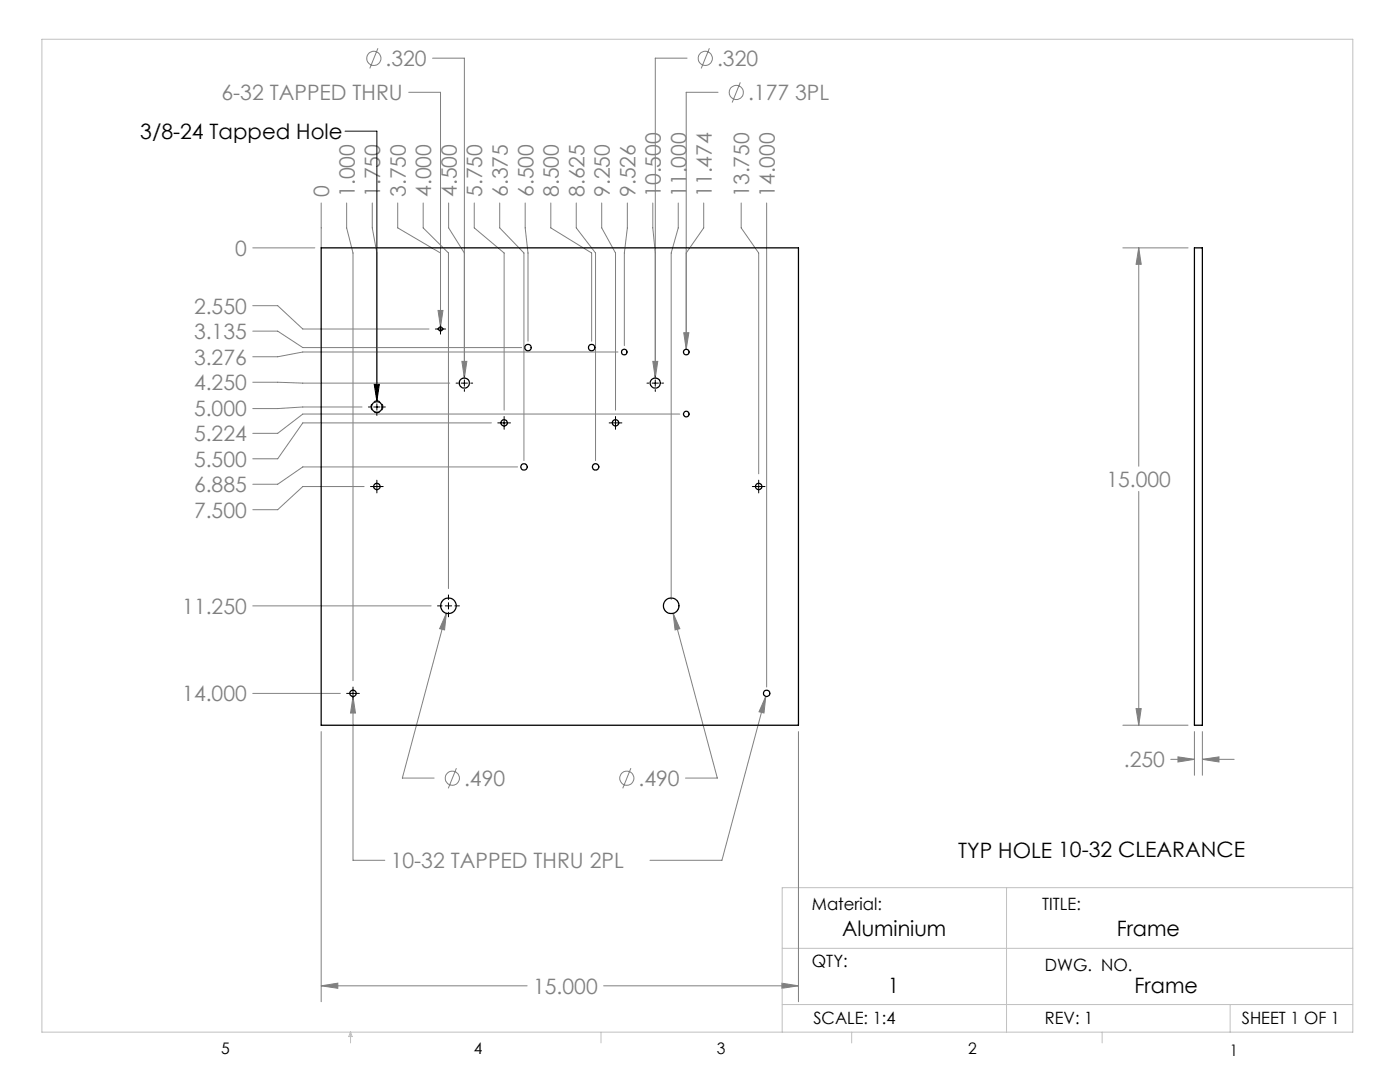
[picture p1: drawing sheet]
<svg xmlns="http://www.w3.org/2000/svg" width="279mm" height="216mm" viewBox="0 0 279 216" stroke-linecap="round" stroke-linejoin="round" font-family="sans-serif">
<g fill="none" stroke="#808080" stroke-width=".2">
<path d="M75.4 9.6l-1.6 4.1M81.6 18.4h6.3v46.8M86.3 11.6h6.4v63.8M137.1 11.6h-6.3v63.8M141.6 9.6l-1.7 4.1M143.3 18.4h-6.4v51.3M147.7 16.4l-1.6 4.1M50.4 49.5h12.4M64.1 40.5v9M69.2 40.5v5l1.2 5v85.3M74.3 40.5v5l.9 5v27.7M79.4 40.5v5l8.5 5"/>
<path d="M84.5 40.5v5l5 5v66.9M89.5 40.5v5l3.2 5M94.7 40.5v5l5.9 5v31.3M99.7 40.5v5l4.9 5v41.4M104.8 40.5v5l.6 5v17.6M109.9 40.5v5l8.2 5v17.6M115 40.5v5l3.9 5v41.4M120.1 40.5v5l2.7 5v31.3M125.2 40.5v5l-.6 5v18.5M130.3 40.5v5l.5 5M135.4 40.5v5l-1.5 5v69.1M140.4 40.5v5l-3.5 5"/>
<path d="M147.9 40.5v5l3.5 5v44M153 40.5v96.6M224.1 49.5h13M227.3 49.5l.5 3.2h-1.1zM227.3 49.5v43.5M50.4 61h5l5 4.7h25.2M50.4 66.1h5l5 3.3h43.7M50.4 76.3l10 .1h29.3M87.4 61.9h1l-.5 3.3zM92.2 72.1h1l-.5 3.3zM123.3 70.2h-62.9l-5 1h-5M130.3 72.1h1l-.5 3.3z"/>
<path d="M136.5 66.4h1l-.6 3.3zM72.2 81.2h-11.8l-5 .3h-5M72.7 97.1h-12.3l-5 4.6h-5M98.1 84.4h-37.7l-5 7.1h-5M103.3 93.2h-42.9l-5 3.4h-5M135.7 82.6h-75.3l-5 3.9h-5M227.3 98.1v46.6M50.4 120.9h35.6M50.4 138.4h17.5M70.4 139l.5 3.3h-.9zM70.4 139v32.7h6.4M89.1 122.4l-.4 3.3-1-.3z"/>
<path d="M89.1 122.4l-8.8 32.9h6.3M134.3 122.4l1.4 3-1 .3zM134.3 122.4l8.9 32.9h-6.4M152.8 139l-.3 3.3-1-.3zM152.8 139l-8.7 32.7h-14.4M64.1 146v53.9M91.1 153.3l-1.6 4M125.9 153.3l-1.6 4M159.3 146v53.9M224.1 144.7h13M226.7 141.4h1.1l-.5 3.3zM233.6 151.5h4.8"/>
<path d="M235.1 151l3.3 .5-3.3 .5zM238.4 146v8.7M240 151.5l3.3-.5v1zM240 146v8.7M240 151.5h6.3M64.1 196.7l3.3-.5v1zM64.1 196.7h41.1M120.5 196.7h38.8M156 196.2l3.3 .5-3.3 .5z"/>
<circle cx="74.6" cy="11.6" r="1.41"/>
<circle cx="140.8" cy="11.6" r="1.41"/>
<circle cx="146.9" cy="18.5" r="1.4"/>
<circle cx="90.3" cy="155.3" r="1.42"/>
<circle cx="125.1" cy="155.3" r="1.42"/>
</g>
<path d="M75.2 82.4a1.19 1.19 0 0 1-1-1.8 1.19 1.19 0 0 1 2-.1 1.19 1.19 0 0 1-.8 1.9h-.2" fill="none" stroke="#000" stroke-width=".2" stroke-dasharray="1.3 .6" stroke-dashoffset=".7" stroke-linecap="butt"/>
<g fill="none" stroke="#000" stroke-width=".2">
<path d="M68.9 26.2h6.3v53.8M74.7 76.7h1l-.5 3.3zM86.9 65.7h2M87.9 64.6v2.1M91 76.4h.4M92 76.4h1.3M92.7 74.8v.4M92.7 75.8v1.3M92.7 77.7v.4M93.9 76.4h.4M129.1 76.4h.4M130.1 76.4h1.3"/>
<path d="M130.8 74.8v.4M130.8 75.8v1.3M130.8 77.7v.4M132 76.4h.4M73.5 81.2h.4M73.9 97.1h2.6M74.6 81.2h1.2M75.2 80.6v1.2M75.2 82.5v.4M75.2 95.8v2.6M76.5 81.2h.4M99.3 84.4h2.6"/>
<path d="M100.6 83.1v2.6M121.6 84.4h2.5M122.8 83.1v2.6M150.1 97.1h2.6M151.4 95.8v2.6M89.5 118.7v.9M69.2 138.4h2.5M70.4 137.1v2.5M87.3 120.9h.9M88.9 120.9h1.2M89.5 120.3v1.2M89.5 122.2v.9"/>
<path d="M90.8 120.9h.9"/>
</g>
<path d="M8.4 7.8h261.6v198.2h-261.6zM200.9 177.1v28.9M270 177.1h-113.9v28.9M156.1 189.2h113.9M70 206v2.1M70 206l.3 .8h-.7zM119.9 206v2.1M156.1 200.4h113.9M170 206v2.1M220 206v2.1M245.5 200.4v5.6" fill="none" stroke="#c0c0c0" stroke-width=".2"/>
<path d="M130.3 72.1l.5 3.3 .5-3.3zM89.1 122.4l-1.4 3 1 .3zM70.4 139l-.4 3.3h.9zM92.2 72.1l.5 3.3 .5-3.3zM87.4 61.9l.5 3.3 .5-3.3zM156 196.2l3.3 .5-3.3 .5zM64.1 196.7l3.3-.5v1zM136.5 66.4l.4 3.3 .6-3.3zM134.3 122.4l.4 3.3 1-.3zM152.8 139l-1.3 3 1 .3zM235.1 151l3.3 .5-3.3 .5zM240 151.5l3.3-.5v1zM226.7 141.4h1.1l-.5 3.3zM227.3 49.5l.5 3.2h-1.1z" fill="#808080"/>
<path d="M74.7 76.7h1l-.5 3.3z" fill="#000"/>
<g fill="none" stroke="#000" stroke-width=".25">
<path d="M64.1 49.5h95.2v95.2h-95.2zM238.4 49.5h1.6v95.2h-1.6z"/>
<circle cx="87.9" cy="65.6" r=".4"/>
<circle cx="92.7" cy="76.4" r="1.01"/>
<circle cx="105.4" cy="69.4" r=".64"/>
<circle cx="118.1" cy="69.4" r=".64"/>
<circle cx="124.6" cy="70.3" r=".56"/>
<circle cx="130.8" cy="76.4" r="1.01"/>
<circle cx="137" cy="70.3" r=".56"/>
<circle cx="75.2" cy="97.1" r=".63"/>
<circle cx="75.2" cy="81.2" r="1.06"/>
<circle cx="100.6" cy="84.4" r=".63"/>
<circle cx="104.6" cy="93.2" r=".66"/>
<circle cx="118.9" cy="93.2" r=".66"/>
<circle cx="122.8" cy="84.4" r=".63"/>
<circle cx="137" cy="82.6" r=".56"/>
<circle cx="151.4" cy="97.1" r=".63"/>
<circle cx="70.4" cy="138.3" r=".63"/>
<circle cx="89.5" cy="120.9" r="1.56"/>
<circle cx="133.9" cy="120.9" r="1.56"/>
<circle cx="153" cy="138.3" r=".63"/>
</g>
<g font-size="4.2" fill="#808080">
<text x="77" y="13.2">.320</text>
<text x="143.1" y="13.2">.320</text>
<text x="44.2" y="20">6-32 TAPPED THRU</text>
<text x="149.3" y="20">.177 3PL</text>
<text x="65.7" y="39.3" transform="rotate(-90 65.7 39.3)">0</text>
<text x="70.8" y="39.3" transform="rotate(-90 70.8 39.3)">1.000</text>
<text x="75.9" y="39.3" transform="rotate(-90 75.9 39.3)">1.750</text>
<text x="81" y="39.3" transform="rotate(-90 81 39.3)">3.750</text>
<text x="86.1" y="39.3" transform="rotate(-90 86.1 39.3)">4.000</text>
<text x="91.2" y="39.3" transform="rotate(-90 91.2 39.3)">4.500</text>
<text x="96.3" y="39.3" transform="rotate(-90 96.3 39.3)">5.750</text>
<text x="101.3" y="39.3" transform="rotate(-90 101.3 39.3)">6.375</text>
<text x="106.4" y="39.3" transform="rotate(-90 106.4 39.3)">6.500</text>
<text x="111.5" y="39.3" transform="rotate(-90 111.5 39.3)">8.500</text>
<text x="116.6" y="39.3" transform="rotate(-90 116.6 39.3)">8.625</text>
<text x="121.7" y="39.3" transform="rotate(-90 121.7 39.3)">9.250</text>
<text x="126.8" y="39.3" transform="rotate(-90 126.8 39.3)">9.526</text>
<text x="131.9" y="39.3" transform="rotate(-90 131.9 39.3)">10.500</text>
<text x="137" y="39.3" transform="rotate(-90 137 39.3)">11.000</text>
<text x="142.1" y="39.3" transform="rotate(-90 142.1 39.3)">11.474</text>
<text x="149.5" y="39.3" transform="rotate(-90 149.5 39.3)">13.750</text>
<text x="154.6" y="39.3" transform="rotate(-90 154.6 39.3)">14.000</text>
<text x="46.9" y="51">0</text>
<text x="38.7" y="62.6">2.550</text>
<text x="38.7" y="67.7">3.135</text>
<text x="38.7" y="72.8">3.276</text>
<text x="38.7" y="77.9">4.250</text>
<text x="38.7" y="83.1">5.000</text>
<text x="38.7" y="88">5.224</text>
<text x="38.7" y="93.1">5.500</text>
<text x="38.7" y="98.2">6.885</text>
<text x="220.8" y="97.1">15.000</text>
<text x="38.7" y="103.3">7.500</text>
<text x="36.4" y="122.5">11.250</text>
<text x="36.4" y="139.9">14.000</text>
<text x="224.3" y="153.1">.250</text>
<text x="92.6" y="156.8">.490</text>
<text x="127.4" y="156.8">.490</text>
<text x="78" y="173.3">10-32 TAPPED THRU 2PL</text>
<text x="106.4" y="198.3">15.000</text>
</g>
<g font-size="4.2">
<text x="28" y="27.7">3/8-24 Tapped Hole</text>
<text x="191.2" y="171.1">TYP HOLE 10-32 CLEARANCE</text>
<text x="168.1" y="186.8">Aluminium</text>
<text x="222.9" y="186.8">Frame</text>
<text x="177.3" y="198.2">1</text>
<text x="226.4" y="198.2">Frame</text>
</g>
<g font-size="3.4">
<text x="162" y="181.5">Material:</text>
<text x="208" y="181.6">TITLE:</text>
<text x="162" y="193">QTY:</text>
<text x="208.5" y="193.7">DWG. NO.</text>
<text x="162.3" y="204.4">SCALE: 1:4</text>
<text x="208.5" y="204.4">REV: 1</text>
<text x="247.8" y="204.4">SHEET 1 OF 1</text>
</g>
<g font-size="3.2">
<text x="44.2" y="210.4">5</text>
<text x="94.6" y="210.3">4</text>
<text x="143.1" y="210.4">3</text>
<text x="193.2" y="210.3">2</text>
<text x="245.4" y="210.6">1</text>
</g>
</svg>
